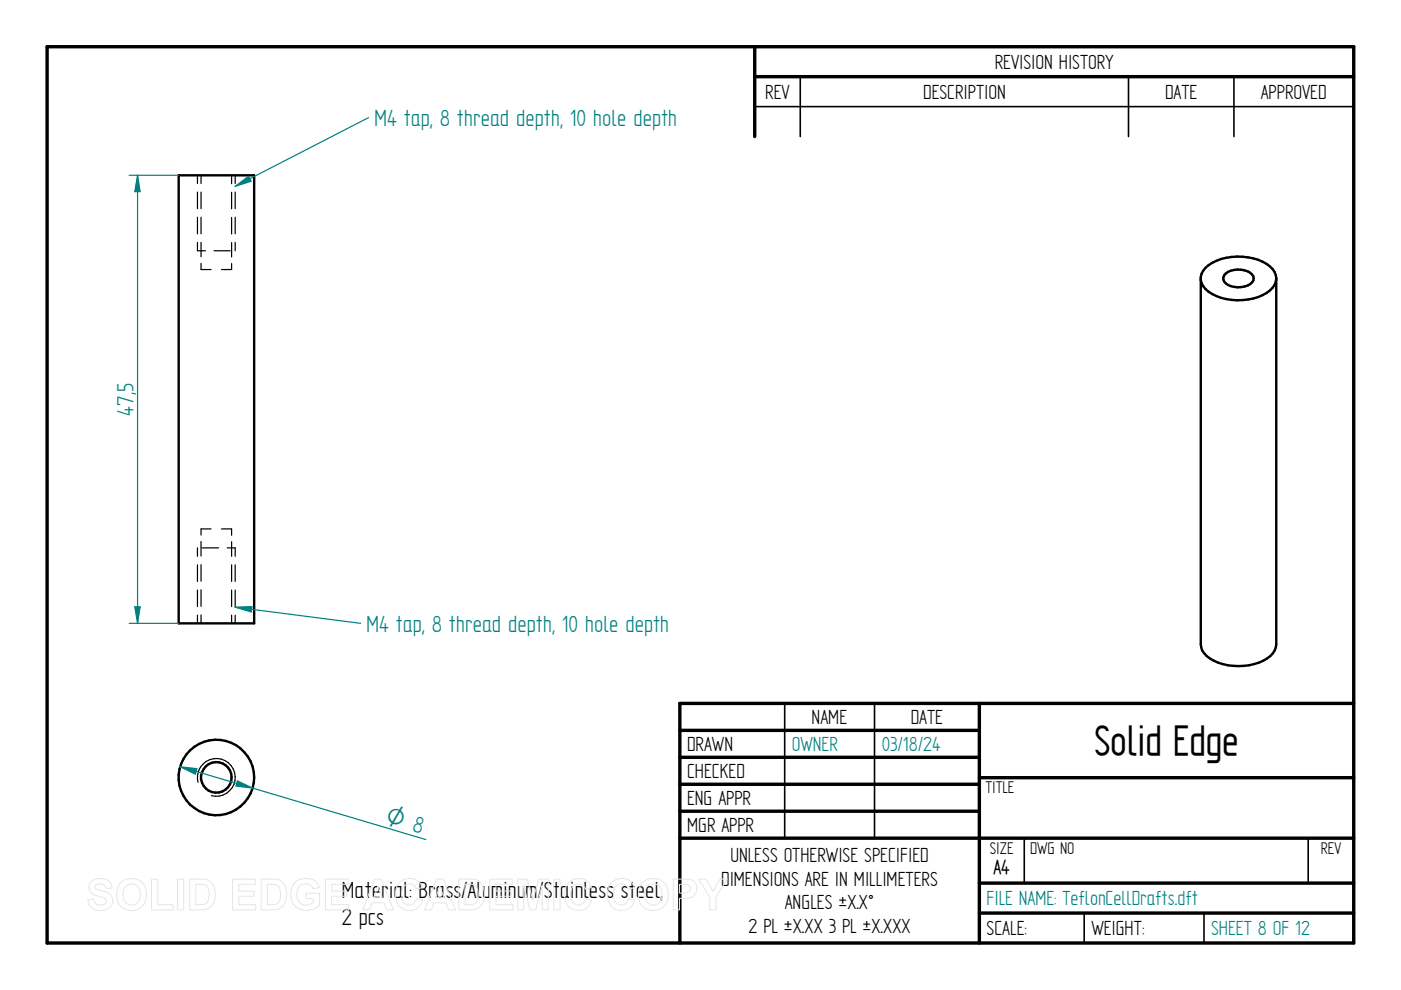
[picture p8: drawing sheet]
<svg xmlns="http://www.w3.org/2000/svg" width="297mm" height="210mm" viewBox="0 0 297 210" stroke-linecap="round" stroke-linejoin="round" font-family="sans-serif">
<g fill="none" stroke="#000" stroke-width=".72">
<path d="M10 9.9h277v190h-277zM160 9.9v19.1M160 16.3h127M144.1 154.9h63.5M207.6 149.1v50.8M287 149.1h-142.9v50.8M144.1 160.6h63.5M144.1 166.3h63.5M144.1 172h63.5M144.1 177.7h142.9M207.6 164.9h79.4M207.6 187.2h79.4"/>
<path d="M207.6 193.6h79.4"/>
</g>
<path d="M169.7 16.3v12.7M239.3 16.3v12.7M261.6 16.3v12.7M160 22.6h127M166.4 149.1v28.6M185.4 149.1v28.6M217.2 177.8v9.4M277.4 177.8v9.4M229.9 193.6v6.3M255.3 193.6v6.3" fill="none" stroke="#000" stroke-width=".34"/>
<path d="M37.9 37.2h16v95h-16z" fill="none" stroke="#000" stroke-width=".51"/>
<g fill="none" stroke="#000" stroke-width=".25">
<path d="M41.9 37.2v1.7M42.6 37.2v1.7M49.1 37.2v1.7M49.9 37.2v1.7M41.9 40.7v3.5M41.9 46.1v3.5M41.9 51.4v1.8h1.7M42.6 55.8v1.3h2.1M42.6 40.7v3.5M42.6 46.1v3.5M42.6 51.4v3M45.4 53.2h3.4"/>
<path d="M49.1 55.9v1.2h-2.2M49.1 40.8v3.5M49.1 46.1v3.5M49.1 51.4v3.1M49.9 40.7v3.5M49.9 46.1v3.5M49.9 51.4v1.8M41.9 116.2v1.7M41.9 119.8v3.5M42.6 119.7v3.5M42.6 114.8v3.1M42.9 116.2h3.5"/>
<path d="M44.7 112.1h-2.1v1.4M46.9 112.1h2.2v1.4M48.2 116.2h1.7v1.7M49.1 114.9v3M49.1 119.8v3.5M49.9 119.8v3.5M41.9 125.1v3.5M41.9 130.4v1.8M42.6 125.1v3.5M42.6 130.4v1.8M49.1 125.1v3.5M49.1 130.4v1.8"/>
<path d="M49.9 125.1v3.5M49.9 130.4v1.8"/>
</g>
<path d="M78.1 24.9l-28.2 14.6" fill="none" stroke="#008080" stroke-width=".25"/>
<path d="M49.9 39.5l2.8-2.1 .6 1z" fill="#008080"/>
<path d="M49.9 39.5l2.8-2.1 .6 1zM49.9 128.7l26.6 3.5" fill="none" stroke="#008080" stroke-width=".25"/>
<path d="M49.9 128.7l3.5-.1-.1 1.2z" fill="#008080"/>
<path d="M49.9 128.7l3.5-.1-.1 1.2zM38.2 162.6l3.5 .4-.3 1.1zM38.2 162.6l52.1 15.4" fill="none" stroke="#008080" stroke-width=".25"/>
<g fill="none" stroke="#000" stroke-width=".51">
<path d="M255.6 56.8a11.6 11.6 0 0 1 13.6-.3 3.4 3.4 0 0 1 1.4 2.5v77.6a4.2 4.2 0 0 1-2.8 3.5 12 12 0 0 1-11.9-1 3.1 3.1 0 0 1-1.3-2.5v-77.9l.2-.7zM259.9 58a4.6 4.6 0 0 1 5.6 .2 1.45 1.45 0 0 1-1 2.3 4.5 4.5 0 0 1-5-.8 1.26 1.26 0 0 1 .4-1.7zM270.6 59a4.3 4.3 0 0 1-2.9 3.6 11.7 11.7 0 0 1-12.1-1.3l-.8-1.3-.2-.6"/>
<circle cx="45.9" cy="164.8" r="3.2"/>
<circle cx="45.9" cy="164.8" r="8"/>
</g>
<path d="M42 165.9a4 4 0 0 1 3.5-5.1 4 4 0 0 1 4.4 4.4 4 4 0 0 1-5.1 3.5" fill="none" stroke="#000" stroke-width=".25"/>
<path d="M38.2 162.6l3.5 .4-.3 1.1z" fill="#008080"/>
<path d="M50.3 165.6l3.2 1.5-3.5-.4z" fill="none" stroke="#008080" stroke-width=".25"/>
<path d="M50.3 165.6l3.2 1.5-3.5-.4z" fill="#008080"/>
<path d="M27.4 37.2h10.5M29.2 37.2l.5 3.4h-1.1zM27.4 132.2h10.5" fill="none" stroke="#008080" stroke-width=".25"/>
<path d="M29.2 37.2l.5 3.4h-1.1z" fill="#008080"/>
<path d="M28.6 128.7h1.1l-.5 3.5z" fill="none" stroke="#008080" stroke-width=".25"/>
<path d="M28.6 128.7h1.1l-.5 3.5z" fill="#008080"/>
<path d="M29.2 37.2v95" fill="none" stroke="#008080" stroke-width=".25"/>
<g fill="none" stroke="#e6e6e6" stroke-width=".21">
<path d="M19.3 186.9a3.1 3.1 0 0 1 4 .2l.4 1.2h-1.3a1.29 1.29 0 0 0-1-.9 1.29 1.29 0 0 0-1.2 .5l.1 .5 .4 .2a4.8 4.8 0 0 1 2.9 1.4 2.1 2.1 0 0 1-.2 2.3 2.1 2.1 0 0 1-2.1 .7 2.35 2.35 0 0 1-2.7-2.2l1.3-.1a1.41 1.41 0 0 0 1.2 1.2 1.41 1.41 0 0 0 1.5-.9 1.28 1.28 0 0 0-1.3-.9 2.4 2.4 0 0 1-2.4-2l.1-.6zM25.8 186.9a3.3 3.3 0 0 1 3.8-.2 3.3 3.3 0 0 1 1.4 3.6 3.2 3.2 0 0 1-3.6 2.7 3.2 3.2 0 0 1-2.6-3.8 3.1 3.1 0 0 1 1-2.3zM26.6 188a1.87 1.87 0 0 1 2.2-.4 1.87 1.87 0 0 1 1 2 1.88 1.88 0 0 1-1.9 2.3 1.88 1.88 0 0 1-1.8-2.3l.1-.8zM32.1 186.4h1.3v5.4h3.3v1.1h-4.6zM37.6 186.4h1.3v6.5h-1.3zM40.2 186.4h2.4a2.79 2.79 0 0 1 3 3.3 2.8 2.8 0 0 1-2.9 3.2h-2.5zM41.5 187.5a2.64 2.64 0 0 1 2.4 .5 3.3 3.3 0 0 1-.2 3.6l-.9 .2h-1.3zM49.3 186.4h4.8v1.1h-3.5v1.4h3.2v1.1h-3.2v1.8h3.6v1.1h-4.9zM55.4 186.4h2.3a2.79 2.79 0 0 1 3.1 3.3 2.8 2.8 0 0 1-3 3.2h-2.4zM56.7 187.5a2.64 2.64 0 0 1 2.4 .5 3.3 3.3 0 0 1-.3 3.6l-.8 .2h-1.3zM62.4 187.2a3.4 3.4 0 0 1 4.9 .2l.4 .8-1.3 .2a1.83 1.83 0 0 0-2.2-.9 1.83 1.83 0 0 0-1.3 2.1 2.02 2.02 0 0 0 1.1 2.1 2.02 2.02 0 0 0 2.4-.4v-.8h-1.5v-1.1h2.8v2.6a3.6 3.6 0 0 1-5.8-1 4 4 0 0 1 .5-3.8zM69 186.4h4.8v1.1h-3.5v1.4h3.2v1.1h-3.2v1.8h3.6v1.1h-4.9z"/>
<path d="M79.4 186.4h1.5l2.5 6.5h-1.4l-.6-1.5h-2.5l-.6 1.5h-1.4zM80.1 187.9l.9 2.4h-1.8zM84.7 187.2a2.86 2.86 0 0 1 4.8 1l-1.2 .3a1.58 1.58 0 0 0-1.9-1.1 1.58 1.58 0 0 0-1.2 1.8 2.19 2.19 0 0 0 1.2 2.7 1.54 1.54 0 0 0 1.9-1.4l1.3 .4a2.92 2.92 0 0 1-3.4 2.1 2.92 2.92 0 0 1-2.3-3.3l.2-1.5zM92.5 186.4h1.5l2.6 6.5h-1.5l-.5-1.5h-2.6l-.6 1.5h-1.4zM93.3 187.9l.8 2.4h-1.7zM97.3 186.4h2.3a2.79 2.79 0 0 1 3.1 3.3 2.8 2.8 0 0 1-3 3.2h-2.4zM98.6 187.5a2.64 2.64 0 0 1 2.4 .5 3.3 3.3 0 0 1-.3 3.6l-.8 .2h-1.3zM103.8 186.4h4.8v1.1h-3.4v1.4h3.2v1.1h-3.2v1.8h3.6v1.1h-5zM109.8 186.4h2l1.2 4.4 1.2-4.4h2v6.5h-1.2l-.1-5.2-1.3 5.2h-1.3l-1.3-5.2v5.2h-1.2zM117.4 186.4h1.3v6.5h-1.3zM120.5 187.2a2.86 2.86 0 0 1 4.9 1l-1.3 .3a1.58 1.58 0 0 0-1.8-1.1 1.58 1.58 0 0 0-1.3 1.8 2.19 2.19 0 0 0 1.3 2.7 1.54 1.54 0 0 0 1.9-1.4l1.2 .4a2.92 2.92 0 0 1-3.4 2.1 2.92 2.92 0 0 1-2.3-3.3l.2-1.5zM129.6 187.2a2.86 2.86 0 0 1 4.9 1l-1.3 .3a1.58 1.58 0 0 0-1.8-1.1 1.58 1.58 0 0 0-1.3 1.8 2.19 2.19 0 0 0 1.3 2.7 1.54 1.54 0 0 0 1.9-1.4l1.2 .4a2.92 2.92 0 0 1-3.4 2.1 2.92 2.92 0 0 1-2.3-3.3l.2-1.5z"/>
<path d="M136.5 186.9a3.3 3.3 0 0 1 3.7-.2 3.3 3.3 0 0 1 1.5 3.6 3.2 3.2 0 0 1-3.7 2.7 3.2 3.2 0 0 1-2.6-3.8 3.1 3.1 0 0 1 1.1-2.3zM137.2 188a1.87 1.87 0 0 1 2.2-.4 1.87 1.87 0 0 1 1 2 1.88 1.88 0 0 1-1.9 2.3 1.88 1.88 0 0 1-1.8-2.3l.1-.8zM142.7 186.4h2.1a2.49 2.49 0 0 1 2.7 1 2.11 2.11 0 0 1-.1 2.2 2.11 2.11 0 0 1-2.1 .8l-1.2 .1v2.4h-1.4zM144.1 187.5h.6a1.28 1.28 0 0 1 1.7 .9 1.21 1.21 0 0 1-1.6 1h-.7zM148.1 186.4h1.5l1.6 2.6 1.5-2.6h1.5l-2.4 3.8v2.7h-1.3v-2.7z"/>
</g>
<text font-size="10.1" x="232" y="160.1">Solid Edge</text>
<g font-size="5.6" fill="#008080">
<text x="79.4" y="26.7">M4 tap, 8 thread depth, 10 hole depth</text>
<text x="28.3" y="88.1" transform="rotate(-90 28.3 88.1)">47,5</text>
<text x="77.7" y="133.9">M4 tap, 8 thread depth, 10 hole depth</text>
<text x="87.2" y="176.2" transform="rotate(16 87.2 176.2)">8</text>
</g>
<g font-size="5.6">
<text x="72.5" y="190.4">Material: Brass/Aluminum/Stainless steel,</text>
<text x="72.5" y="196.1">2 pcs</text>
</g>
<text font-size="5.4" fill="#008080" x="81.5" y="174.5" transform="rotate(17 81.5 174.5)">O</text>
<g font-size="4.9">
<text x="210.9" y="14.6">REVISION HISTORY</text>
<text x="162.2" y="20.9">REV</text>
<text x="195.7" y="20.9">DESCRIPTION</text>
<text x="247" y="20.9">DATE</text>
<text x="267.3" y="20.9">APPROVED</text>
<text x="172.1" y="153.5">NAME</text>
<text x="193.1" y="153.5">DATE</text>
<text x="145.7" y="159.2">DRAWN</text>
<text x="145.7" y="164.9">CHECKED</text>
<text x="145.7" y="170.6">ENG APPR</text>
<text x="145.7" y="176.3">MGR APPR</text>
<text x="154.9" y="182.8">UNLESS OTHERWISE SPECIFIED</text>
<text x="152.9" y="187.8">DIMENSIONS ARE IN MILLIMETERS</text>
<text x="158.7" y="197.7">2 PL ±X.XX 3 PL ±X.XXX</text>
<text x="166.4" y="192.8">ANGLES ±X.X°</text>
<text x="209.2" y="198.2">SCALE:</text>
<text x="231.4" y="198.2">WEIGHT:</text>
</g>
<g font-size="4.9" fill="#008080">
<text x="167.9" y="159.2">OWNER</text>
<text x="186.9" y="159.2">03/18/24</text>
<text x="209.2" y="191.9">FILE NAME: TeflonCellDrafts.dft</text>
<text x="256.8" y="198.3">SHEET 8 OF 12</text>
</g>
<text font-size="4.8" x="210.6" y="185.2">A4</text>
<g font-size="4.1">
<text x="208.9" y="168.1">TITLE</text>
<text x="209.8" y="181">SIZE</text>
<text x="218.4" y="181">DWG NO</text>
<text x="280" y="181">REV</text>
</g>
</svg>
